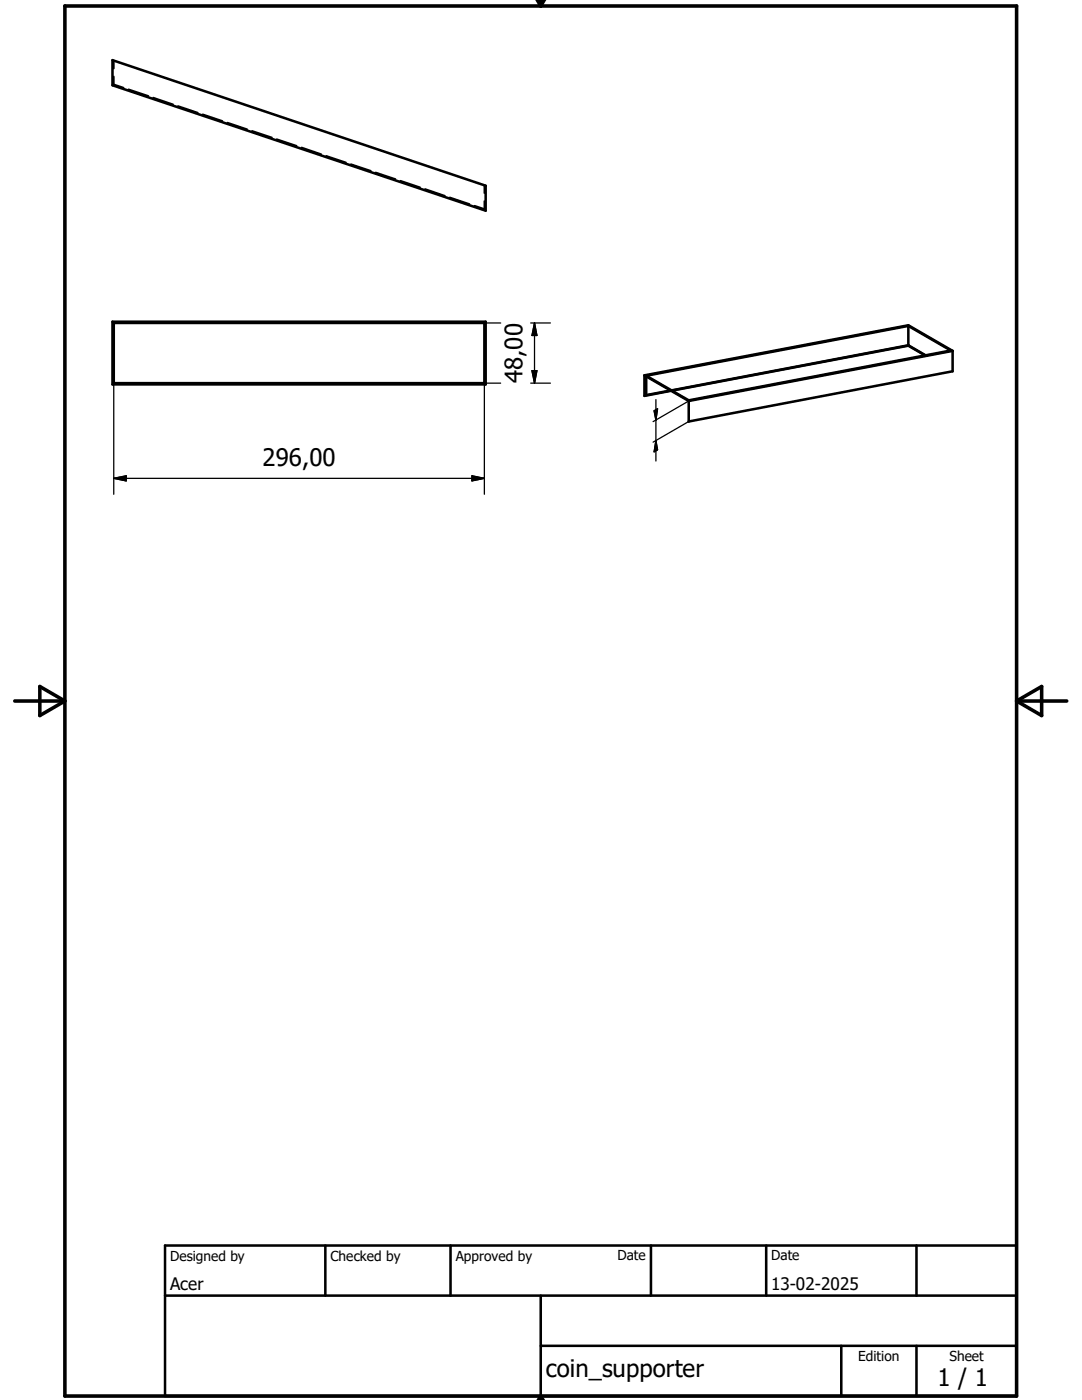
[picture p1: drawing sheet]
<svg xmlns="http://www.w3.org/2000/svg" width="216mm" height="279mm" viewBox="0 0 216 279" stroke-linecap="round" stroke-linejoin="round" font-family="sans-serif">
<g fill="none" stroke="#000" stroke-width=".36">
<path d="M22.7 15.3v1.5l2 .7M22.7 12.1v1.6M25.6 17.8l4 1.4M30.6 19.5l3.9 1.3M35.5 21.2l4 1.3M40.4 22.8l4 1.3M45.4 24.5l3.9 1.3M50.3 26.1l4 1.3M55.2 27.8l4 1.3M60.2 29.4l3.9 1.4M65.1 31.1l3.9 1.3M70 32.8l4 1.3"/>
<path d="M74.9 34.4l4 1.3M79.9 36.1l3.9 1.3M84.8 37.7l4 1.4M89.7 39.4l4 1.3M96.7 37v1.5M96.7 40.1v1.6l-2-.6"/>
</g>
<g fill="none" stroke="#000" stroke-width=".51">
<path d="M22.4 12l74.5 25.1v4.9l-74.5-25zM22.4 64.2h74.5v12.5h-74.5zM22.7 64.5h74v12h-74zM128.6 74.9v4.1l5.3-1M128.6 74.9l8.8 5.1M128.9 75l52.3-10 8.5 5-52.3 9.9zM128.9 75.1v3.8l4.9-1M181.2 65v4M181.2 69l3.4 1.9M181.2 69l-47.1 9M184.7 70.9l-3.5-2-47.2 9M190.1 70l-8.9-5.1-52.6 10"/>
<path d="M190.1 70l-52.7 10M190.1 70v4.1l-52.7 10v-4.1M32.9 258.6h170M32.9 248.6h170v30h-170zM64.9 248.6v10M89.9 248.6v10M107.9 258.6v20M129.9 248.6v10M152.9 248.6v10M182.9 248.6v10M107.9 268.6h95M167.9 268.6v10"/>
<path d="M182.9 268.6v10"/>
</g>
<path d="M107.2 -.1l.7 1.3M107.9 -.1v1.3M108.6 0l-.7 1.2M12.9 1.2h190v277.4h-190zM2.9 139.9h10M7.9 137l5 2.9-5 2.9zM202.9 139.9h10M202.9 139.9l5-2.9v5.8zM107.9 278.6v.8M107.9 278.6l-.5 .8M107.9 278.6l.5 .8" fill="none" stroke="#000" stroke-width=".71"/>
<g fill="none" stroke="#000" stroke-width=".25">
<path d="M22.7 76.5v22.1M96.7 64.5h3.2M99.9 76.5h-3.2v22.1M105.9 76.5h3.9M105.9 64.5h3.9M106.1 74h1l-.4 2.5zM106.7 64.5v12M106.7 64.5l.4 2.5h-1zM130.9 79.7v12.3M22.7 95.5h74M22.7 95.5l2.5-.5v1zM94.2 95l2.5 .5-2.5 .5z"/>
<path d="M130.5 82l.7-.4-.3 2.2zM130.9 87.9l.3 1.9-.7 .4zM137.4 80l-7.1 4.1M137.4 84.1l-7.1 4.1"/>
</g>
<path d="M106.1 74h1l-.4 2.5zM106.7 64.5l.4 2.5h-1zM22.7 95.5l2.5-.5v1zM94.2 95l2.5 .5-2.5 .5zM130.5 82l.7-.4-.3 2.2zM130.9 87.9l.3 1.9-.7 .4z" fill="#000" stroke="#000" stroke-width=".25"/>
<g font-size="4.8">
<text x="104.3" y="76.5" transform="rotate(-90 104.3 76.5)">48,00</text>
<text x="52.4" y="93.1">296,00</text>
<text x="108.9" y="274.9">coin_supporter</text>
<text x="187.1" y="276.5">1 / 1</text>
</g>
<g font-size="3.4">
<text x="34" y="257.5">Acer</text>
<text x="153.9" y="257.5">13-02-2025</text>
</g>
<g font-size="2.7">
<text x="34" y="251.6">Designed by</text>
<text x="66" y="251.6">Checked by</text>
<text x="90.9" y="251.6">Approved by</text>
<text x="123.2" y="251.5">Date</text>
<text x="153.9" y="251.5">Date</text>
<text x="171.2" y="271.6">Edition</text>
<text x="189.4" y="271.6">Sheet</text>
</g>
</svg>
